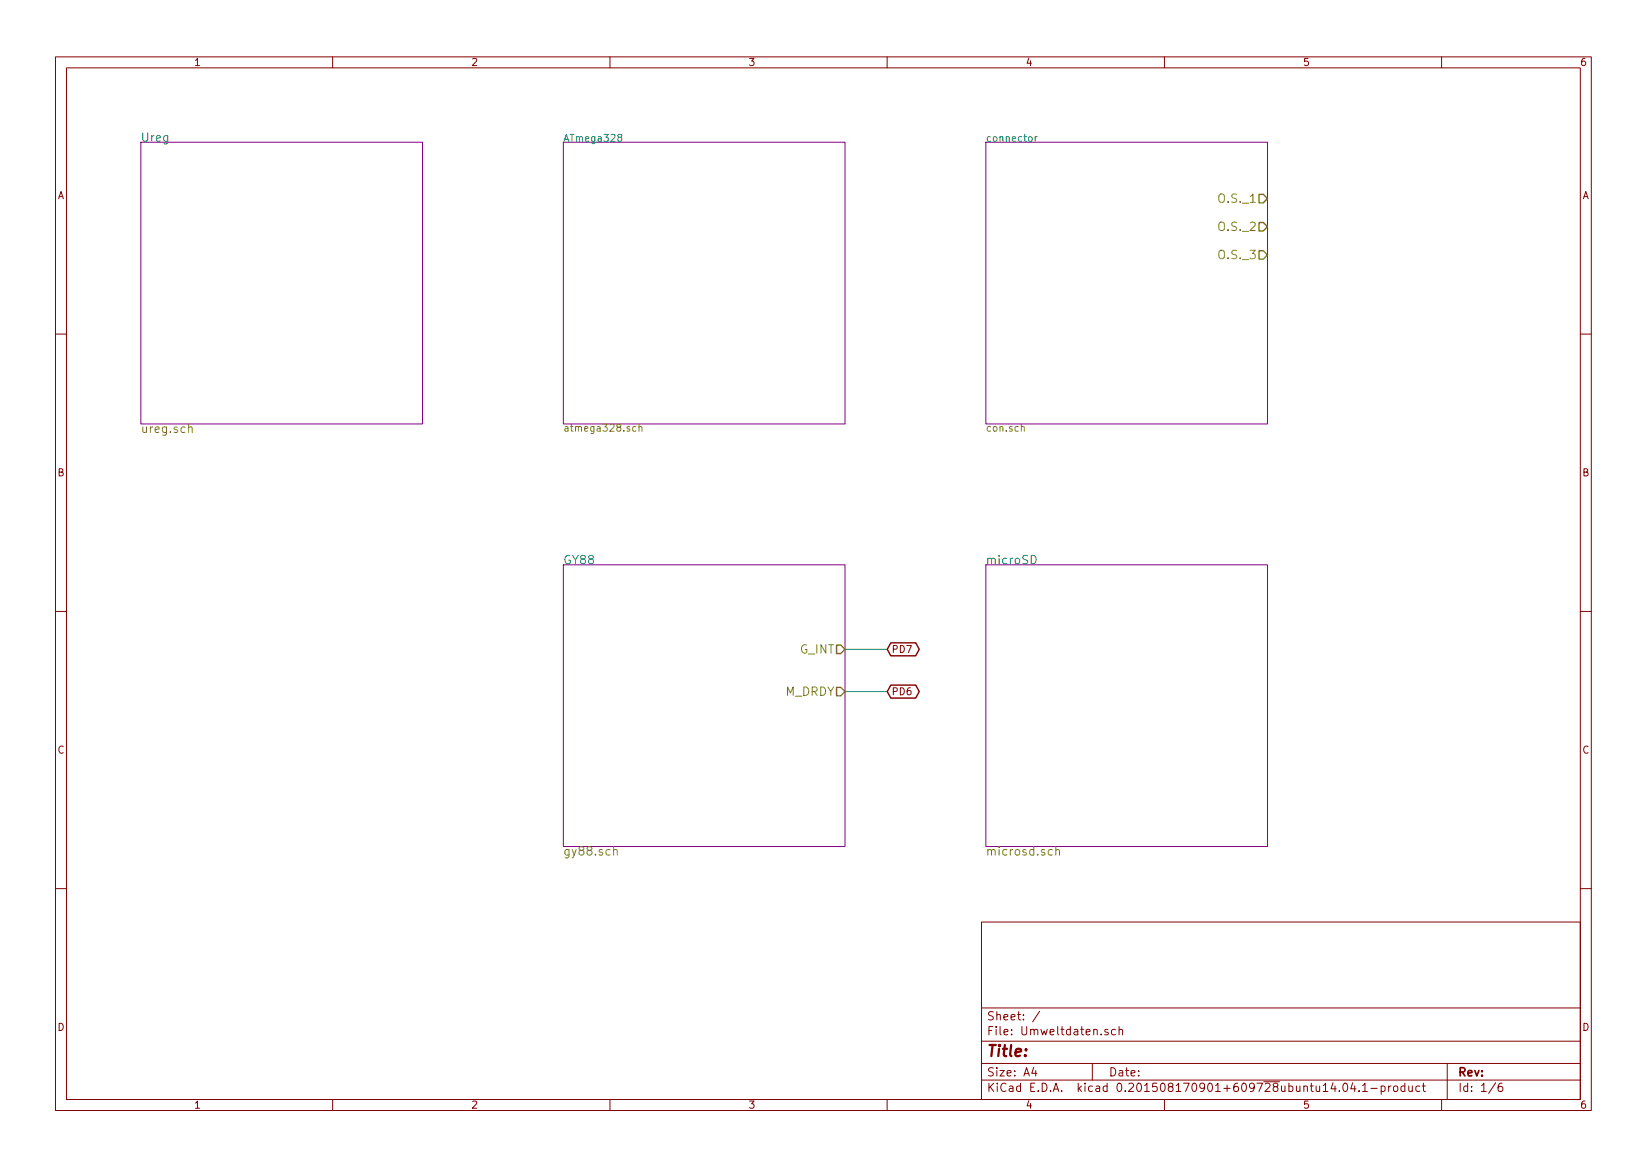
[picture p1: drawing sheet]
<svg xmlns="http://www.w3.org/2000/svg" width="297mm" height="210mm" viewBox="0 0 297 210" stroke-linecap="round" stroke-linejoin="round" font-family="sans-serif">
<g fill="none" stroke="#840000" stroke-width=".18">
<path d="M10 10.3h277v189.9h-277zM12 12.2h273v186.1h-273zM60 10.3v1.9M110 10.3v1.9M160 10.3v1.9M210 10.3v1.9M260 10.3v1.9M10 60.2h2M285 60.2h2M10 110.3h2M285 110.3h2M10 160.2h2"/>
<path d="M177 166.3h108v32h-108zM285 160.2h2M60 198.3v1.9M110 198.3v1.9M160 198.3v1.9M177 194.8h108M177 191.8h108M177 187.8h108M177 181.8h108M186.4 192.5l-.3 1h.9M186.8 193v1M187.5 182.3l-1.3 2"/>
<path d="M197 191.8v3M199.8 185.7a.37 .37 0 0 0-.6 .1l.1 .2 .5 .2 .1 .1-.2 .3-.5-.1M201.2 185.7l-.5-.1-.2 .3v.6l.2 .1 .5-.1M201.8 185.7l.2-.1 .4 .1 .1 .9M201.8 185.1v1.5M210 198.3v1.9M242.3 195.5l.2-.2a.81 .81 0 0 1 .6 .6 .81 .81 0 0 1-.3 .8l-.1 .1a.79 .79 0 0 1-.4-1.3zM244 195.2l-.4 1.1h1M244.3 195.8v1M245.1 196.7v.1M245.7 195.8l.5-.5v1.5M245.7 196.8h.9"/>
<path d="M247.2 196.3h1.2M249.1 195.9l.4-.1 .3 .3-.1 .6h-.6M249.1 195.8v1.5M250.4 195.8v1M250.9 195.8l-.5 .3M251.4 196l.2-.2 .4 .2 .1 .5-.1 .2-.4 .1-.2-.1zM253.4 195.9l-.5-.1-.2 .3v.6l.2 .1 .5-.1M253.4 195.3v1.5M254.1 195.8l.1 .9 .3 .1 .2-.1M254.7 195.8v1M256.1 195.9l-.5-.1-.3 .3 .1 .6 .2 .1 .5-.1M256.5 195.8h.6"/>
<path d="M256.7 195.3v1.3l.4 .2M260 198.3v1.9M261 191.8v6.5M269.7 195.2l-1.2 2M270.9 195.3a.59 .59 0 0 0-.7 .7l.1 .7 .2 .1 .5-.1v-.5l-.1-.2-.4-.1-.3 .3"/>
</g>
<path d="M25.4 25.6h50.8v50.8h-50.8zM101.6 25.6h50.8v50.8h-50.8zM177.8 25.6h50.8v50.8h-50.8zM101.6 101.8h50.8v50.8h-50.8zM177.8 101.8h50.8v50.8h-50.8z" fill="none" stroke="#840084" stroke-width=".18"/>
<path d="M34 77.1h.1a.36 .36 0 0 1 .6 .1v.8M114.7 77l-.4-.1-.2 .3 .1 .5h.5M115.2 77l.2-.1 .3 .1 .1 .8M115.2 76.5v1.3M184.2 77l.2-.1 .3 .1v.8M110.7 153.3a.36 .36 0 0 1 .6 .1v.8M189.8 153.3l-.4-.1-.3 .3v.4l.1 .2h.6M190.4 153.3h.1a.36 .36 0 0 1 .6 .1v.8M190.4 152.7v1.5" fill="none" stroke="#848400" stroke-width=".18"/>
<path d="M111.7 24.8l-.3-.3 .1-.2h.6v.3l-.6 .2-.1 .2 .1 .4 .2 .1h.2l.2-.3v-.3l-.2-.1M186.7 24.6v.9M187 24.6l-.3 .3M186 100.1a.77 .77 0 0 1 .9 .8 .77 .77 0 0 1-.9 .8z" fill="none" stroke="#008484" stroke-width=".18"/>
<path d="M227.1 35h.7l.8 .8-.8 .8h-.7zM227.1 40.1h.7l.8 .8-.8 .8h-.7zM227.1 45.2h.7l.8 .8-.8 .7h-.7zM150.9 116.3h.7l.8 .8-.8 .8h-.7zM150.9 123.9h.7l.8 .8-.8 .8h-.7z" fill="none" stroke="#848400" stroke-width=".25"/>
<path d="M160.7 115.9h4.5l.6 1.2-.6 1.2h-4.5l-.7-1.2zM160.7 123.5h4.5l.6 1.2-.6 1.2h-4.5l-.7-1.2z" fill="none" stroke="#840000" stroke-width=".25"/>
<path d="M152.4 117.1h7.6M152.4 124.7h7.6" fill="none" stroke="#008400" stroke-width=".18"/>
<text font-size="2.8" fill="#840000" x="178" y="190.5">Title:</text>
<g font-size="2.1" fill="#008484">
<text x="25.4" y="25.5">Ureg</text>
<text x="101.6" y="101.7">GY88</text>
<text x="177.8" y="101.7">microSD</text>
</g>
<g font-size="2.1" fill="#848400">
<text x="220.1" y="36.6">O.S._1</text>
<text x="220.1" y="41.7">O.S._2</text>
<text x="220.1" y="46.7">O.S._3</text>
<text x="25.4" y="78.1">ureg.sch</text>
<text x="144.2" y="117.9">G_INT</text>
<text x="141.5" y="125.5">M_DRDY</text>
<text x="101.6" y="154.3">gy88.sch</text>
<text x="177.8" y="154.3">microsd.sch</text>
</g>
<g font-size="2.1" fill="#840000">
<text x="178" y="184">Sheet: /</text>
<text x="178" y="186.7">File: Umweltdaten.sch</text>
<text x="178" y="196.9">KiCad E.D.A. kicad 0.201508170901+609728ubuntu14.04.1-product</text>
<text x="178" y="194.1">Size: A4</text>
<text x="200" y="194.1">Date:</text>
<text x="263" y="194.1">Rev:</text>
<text x="263" y="196.9">Id: 1/6</text>
</g>
<g font-size="1.8" fill="#840000">
<text x="35" y="11.9">1</text>
<text x="85" y="11.9">2</text>
<text x="135" y="11.9">3</text>
<text x="185" y="11.9">4</text>
<text x="235" y="11.9">5</text>
<text x="285" y="11.9">6</text>
<text x="10.4" y="35.9">A</text>
<text x="285.4" y="35.9">A</text>
<text x="10.4" y="85.9">B</text>
<text x="285.4" y="85.9">B</text>
<text x="160.8" y="117.7">PD7</text>
<text x="160.8" y="125.3">PD6</text>
<text x="10.4" y="135.9">C</text>
<text x="285.4" y="135.9">C</text>
<text x="10.4" y="185.9">D</text>
<text x="285.4" y="185.9">D</text>
<text x="35" y="199.9">1</text>
<text x="85" y="199.9">2</text>
<text x="135" y="199.9">3</text>
<text x="185" y="199.9">4</text>
<text x="235" y="199.9">5</text>
<text x="285" y="199.9">6</text>
</g>
<g font-size="1.8" fill="#008484">
<text x="101.6" y="25.5">ATmega328</text>
<text x="177.8" y="25.5">connector</text>
</g>
<g font-size="1.8" fill="#848400">
<text x="101.6" y="77.8">atmega328.sch</text>
<text x="177.8" y="77.8">con.sch</text>
</g>
</svg>
